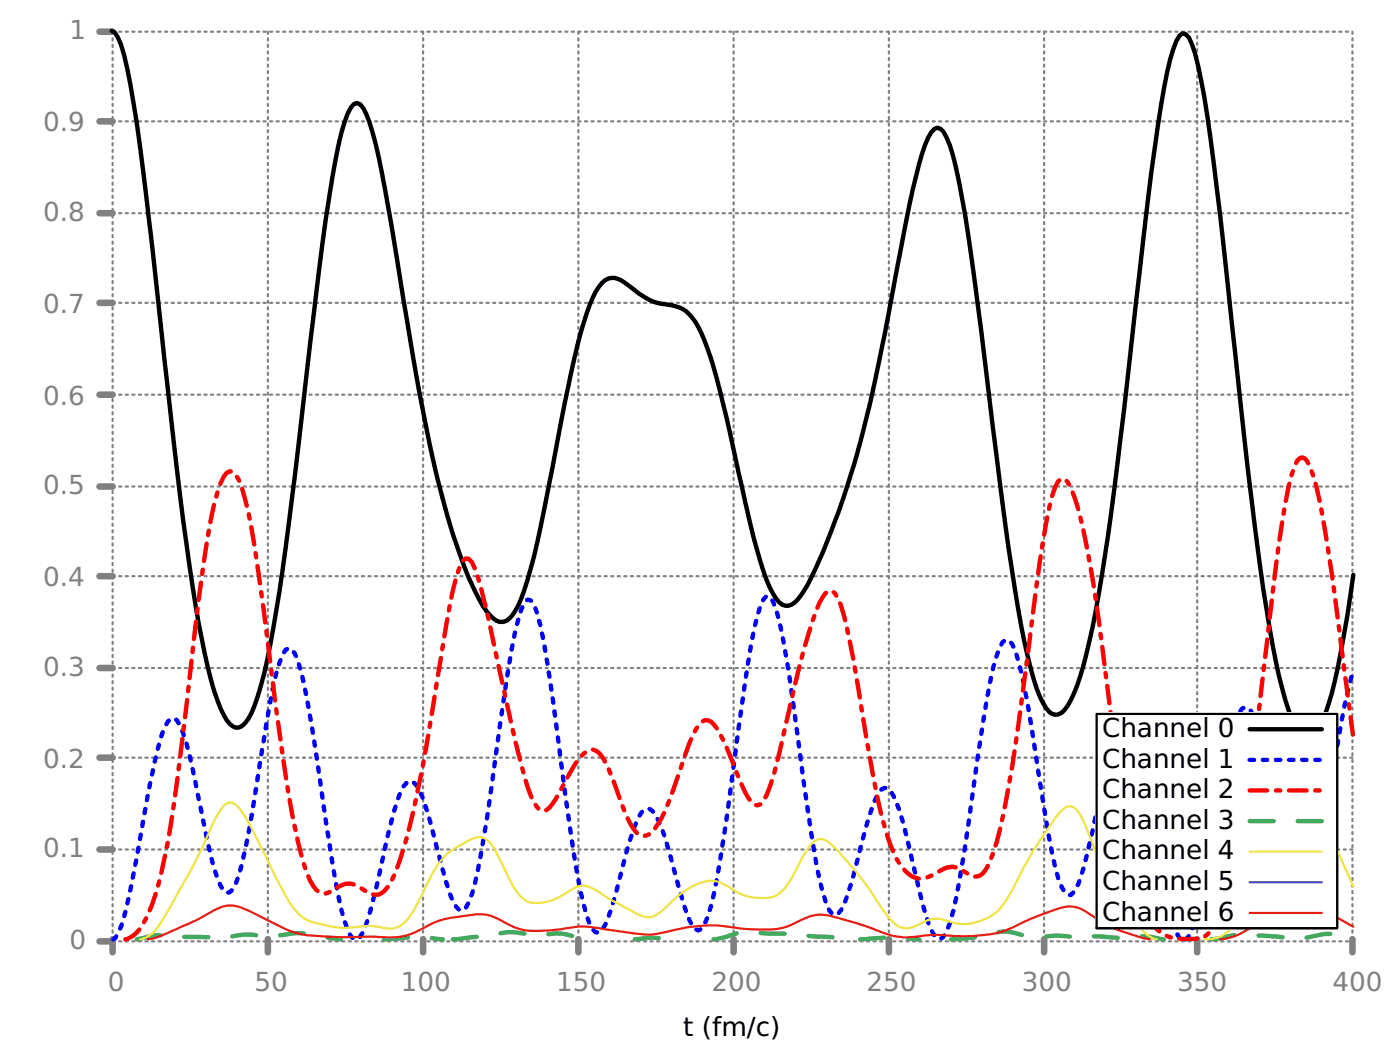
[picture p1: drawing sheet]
<svg xmlns="http://www.w3.org/2000/svg" width="226mm" height="169mm" viewBox="0 0 226 169" stroke-linecap="round" stroke-linejoin="round" font-family="sans-serif">
<g fill="none" stroke="#808080" stroke-width=".35" stroke-dasharray=".4 .7">
<path d="M18.2 19.6h199.9M18.2 5.1h199.9M18.2 34.4h199.9M18.2 48.8h199.9M18.2 78.5h199.9M18.2 63.7h199.9M18.2 92.9h199.9M18.2 107.7h199.9M193.1 115.1v-110M18.2 137h158.6M18.2 122.2h158.6M215.6 137h2.5"/>
<path d="M215.6 122.2h2.5M18.2 151.8h199.9M18.2 151.5v-146.4M43.2 151.5v-146.4M68.2 151.5v-146.4M93.3 151.5v-146.4M118.3 151.5v-146.4M143.3 151.5v-146.4M168.4 151.5v-146.4M193.1 151.5v-1.8M218.1 151.5v-146.4"/>
</g>
<g fill="none" stroke="#808080" stroke-width="1.1">
<path d="M16 19.6h2.2M16 5.1h2.2M16 34.4h2.2M16 48.8h2.2M16 78.5h2.2M16 63.7h2.2M16 92.9h2.2M16 107.7h2.2M16 137h2.2M16 122.2h2.2M16 151.8h2.2M18.2 151.5v2.1"/>
<path d="M43.2 151.5v2.1M68.2 151.5v2.1M93.3 151.5v2.1M118.3 151.5v2.1M143.3 151.5v2.1M168.4 151.5v2.1M193.1 151.5v2.1M218.1 151.5v2.1"/>
</g>
<path d="M176.8 115.1h38.8v34.6h-38.8z" fill="none" stroke="#000" stroke-width=".35"/>
<path d="M18 5l.5 .3 .5 .7a31.2 31.2 0 0 1 2 7.6 540.9 540.9 0 0 1 4.5 35.2l1 9.2a711.6 711.6 0 0 0 5.5 42.4l1 5.1a35.3 35.3 0 0 0 3.5 10.6 2.01 2.01 0 0 0 2 1.2 4.1 4.1 0 0 0 2.1-2.3 60 60 0 0 0 3.4-13.5 731.8 731.8 0 0 0 5.5-42 581.6 581.6 0 0 1 4.6-33.5 31 31 0 0 1 2.5-8.6l.5-.6 .5-.2 .5 .2 .5 .6a38.8 38.8 0 0 1 3 10.4l1.5 8.3 2.5 15.3a253.6 253.6 0 0 0 7.5 34.9 52.1 52.1 0 0 0 5 11.7 5.6 5.6 0 0 0 2.5 2.3 2.02 2.02 0 0 0 2-1 22.2 22.2 0 0 0 3-7.6 450.2 450.2 0 0 0 5.5-26.8 104.7 104.7 0 0 1 4-15.7 9.1 9.1 0 0 1 2.5-4 2.48 2.48 0 0 1 3 .3l1 .7a10.1 10.1 0 0 0 6.5 3 5.3 5.3 0 0 1 4 2.7 43.4 43.4 0 0 1 4 11.2l3 13.2a145.4 145.4 0 0 0 4.5 17.3 9.1 9.1 0 0 0 2.5 3.9 1.91 1.91 0 0 0 2.5-.8 32.1 32.1 0 0 0 4.1-7.6 160.8 160.8 0 0 0 9.4-32.7l2.1-10.4a256.6 256.6 0 0 1 4.5-21.1 8.9 8.9 0 0 1 2-4.1l.5-.2 .5 .2 .5 .5 .5 .9a32.7 32.7 0 0 1 2 7.2 447.7 447.7 0 0 1 4.5 31.7l1 8.2a458.8 458.8 0 0 0 5 34.1l1 4.3a21.4 21.4 0 0 0 2.5 6.5 1.67 1.67 0 0 0 1.4 1.1 1.67 1.67 0 0 0 1.6-.8 20.6 20.6 0 0 0 3-7.1 223 223 0 0 0 5-28.5l3-25.6a674.8 674.8 0 0 1 5-39 34.3 34.3 0 0 1 2-7.7l.5-.9 .5-.3 .5 .1 .5 .6a24.4 24.4 0 0 1 2 6.8 476.7 476.7 0 0 1 4.5 35.1l1 9.3a804.5 804.5 0 0 0 5.5 43.9 66.5 66.5 0 0 0 4 15.6 3.5 3.5 0 0 0 2 2.1 2.33 2.33 0 0 0 2-1.6 38.6 38.6 0 0 0 3-9.6l1.6-8.3 .9-6.7" fill="none" stroke="#000" stroke-width=".71"/>
<path d="M18.3 151.5l.2-.1a14.2 14.2 0 0 0 2-5.6l1-4.8a368.4 368.4 0 0 1 4-20.6l1-3 .5-1 .5-.5 .5-.1 .5 .4a18 18 0 0 1 2 5.5l2.5 12a49.1 49.1 0 0 0 2.5 9.1l.5 .8 .5 .4 .5-.1 .6-.5a21.6 21.6 0 0 0 1.9-6.4l1.1-5.3a451.1 451.1 0 0 1 3.9-23.1l1.1-3 .5-.8 .4-.3 .5 .2 .6 .7a34.4 34.4 0 0 1 1.9 7.6l1.1 5.8a637.1 637.1 0 0 0 4 25.6 23.2 23.2 0 0 0 2 6.6l.5 .5h.5l.5-.4a17.5 17.5 0 0 0 2-5.5l2.5-10.9a37 37 0 0 1 2.5-7.9l.5-.6 .5-.3 .5 .2a7.8 7.8 0 0 1 2 3.8l2.5 9.2a44.6 44.6 0 0 0 2 6.3l.5 .9 .5 .5h.5l.5-.3a17.4 17.4 0 0 0 2-6.3 545.3 545.3 0 0 0 4-26.5l.5-3.4a78.4 78.4 0 0 1 2.5-12.1l.5-1 .5-.5 .5 .1 .5 .7a37 37 0 0 1 2 8.3l1 6.7a621.1 621.1 0 0 0 4.5 31.1 20.3 20.3 0 0 0 2 6.3l.5 .5h.5l.5-.5a19.3 19.3 0 0 0 2-5.1l2-7.7a22.4 22.4 0 0 1 2.5-6.3l.5-.3 .5-.1 .5 .3a10.9 10.9 0 0 1 2 4l2.5 9a25.9 25.9 0 0 0 2 5.5l.5 .6 .5 .2 .5-.2a14.3 14.3 0 0 0 2-5.7 385.6 385.6 0 0 0 4-26.8l1-7.2a78.9 78.9 0 0 1 2.5-12.4l.5-1.1 .5-.5 .5 .2 .6 .7a35.7 35.7 0 0 1 1.9 8.1l1.1 6.4a562.4 562.4 0 0 0 4.4 30.2l1.1 3.7 .5 1.2 .4 .7 .5 .3 .6-.2a11.4 11.4 0 0 0 1.9-4.5l2.5-9.5a25.9 25.9 0 0 1 2.1-5.5l.4-.6 .6-.2 .5 .1 .5 .4a22.5 22.5 0 0 1 2.5 7.1l2 8.6a40.8 40.8 0 0 0 2 6.6l.5 1 .5 .5h.5l.5-.3a16.9 16.9 0 0 0 2-6.2 602.9 602.9 0 0 0 4-26.1l.5-3.3a59.5 59.5 0 0 1 2.5-11l.5-.9 .5-.4 .5 .1 .5 .5a26.7 26.7 0 0 1 2 6.9l1 5.6a429.1 429.1 0 0 0 4 23.6l.5 1.8 1 2.2 .5 .4h.5l.5-.5a17.3 17.3 0 0 0 2-5.5l2.5-11.5a45.1 45.1 0 0 1 2.5-8.5l.5-.7 .5-.1 .5 .2a14.4 14.4 0 0 1 2 5.4l1 4.6a378.6 378.6 0 0 0 4 19.9l1 2.8 .5 .8 .3 .3M191.2 151.5l.5-.5a25.6 25.6 0 0 0 2-6.7l.5-2.5a487.5 487.5 0 0 1 4-22 15.7 15.7 0 0 1 2-5.4l.5-.4 .5 .1 .5 .6a22.4 22.4 0 0 1 2 6l3.1 14.8a36.1 36.1 0 0 0 1.9 6.9l.5 .8 .6 .4h.4l.5-.6a22.8 22.8 0 0 0 2-6.2l3-17a86.7 86.7 0 0 1 2.5-11.6" fill="none" stroke="#00f" stroke-width=".71" stroke-dasharray=".7 1.4"/>
<path d="M20.2 151.5a4.7 4.7 0 0 0 2.8-2.4 28.5 28.5 0 0 0 3-8.4 184.4 184.4 0 0 0 3.5-22.4 737.5 737.5 0 0 1 4-31.9 35.8 35.8 0 0 1 2.5-9.5l.5-.6 .5-.3 .6 .1 .4 .5a19.4 19.4 0 0 1 2.1 6 506.7 506.7 0 0 1 4.4 31.8 201.9 201.9 0 0 0 4.1 23.4 14.1 14.1 0 0 0 2.5 5.8 1.77 1.77 0 0 0 2.5 0l.5-.3a3.1 3.1 0 0 1 4-.2l.5 .4a2.62 2.62 0 0 0 3 .5 6.7 6.7 0 0 0 2-2.9 77.4 77.4 0 0 0 4-14.6l1.5-8 2.5-15.4a75 75 0 0 1 2.5-11.6l.5-1 .5-.4h.5l.5 .6a53.4 53.4 0 0 1 3 10.6l2 9.3a160.6 160.6 0 0 0 4.5 17.7l1 1.9 .5 .5 .5 .1a3.3 3.3 0 0 0 2-1.9 56.9 56.9 0 0 1 4-6.8 2.68 2.68 0 0 1 2-1.2 3.2 3.2 0 0 1 2 2l1.5 3.6 1 2.7a16.7 16.7 0 0 0 2.5 5.1 1.58 1.58 0 0 0 2.5-.1 15.7 15.7 0 0 0 3-5.6l2-5.8a25.1 25.1 0 0 1 2.5-5.8 1.4 1.4 0 0 1 1.2-.9 1.4 1.4 0 0 1 1.3 .7 37.3 37.3 0 0 1 4 8.6 12.2 12.2 0 0 0 2.5 4.4l.6 .1 .4-.2 .5-.6a26.9 26.9 0 0 0 2.5-7.5l.5-2.2a181.7 181.7 0 0 1 5.5-20.9 5.9 5.9 0 0 1 2.1-3.2h.4l.5 .4a15.5 15.5 0 0 1 2 5.8l1.1 5.1a445.9 445.9 0 0 0 4.4 24.9 34.9 34.9 0 0 0 2.6 7.1 5.5 5.5 0 0 0 3.5 3.1 5.9 5.9 0 0 0 3.5-1.3 3 3 0 0 1 3.5 0l.5 .3a2.29 2.29 0 0 0 2.5 .4 7.5 7.5 0 0 0 2-3.5 93.5 93.5 0 0 0 3-13.8l1.5-10.2a865.1 865.1 0 0 1 4-29.2 20.1 20.1 0 0 1 2-6.8l.5-.4 .5 .1 .5 .5a24.9 24.9 0 0 1 2.5 7.6 287.5 287.5 0 0 1 4 26.4 354 354 0 0 0 4 28.3 26.6 26.6 0 0 0 3 8.7 5.7 5.7 0 0 0 5.5 2.6h.5a4 4 0 0 0 4.5-2.7 41.2 41.2 0 0 0 3-9.6 317.9 317.9 0 0 0 4.5-30.6l2.5-20.7a77.6 77.6 0 0 1 2.5-12.5l.5-1 .6-.5h.4l.5 .5a21.7 21.7 0 0 1 2 6.2 364.5 364.5 0 0 1 4 27.1l1.5 11.4" fill="none" stroke="#f00" stroke-width=".71" stroke-dasharray="2.8 1.4 .7 1.4"/>
<path d="M22 151.5a14.4 14.4 0 0 1 4.5-.6l2.5 .2h4.5a17.9 17.9 0 0 0 5.5-.3l1.6-.1a17.7 17.7 0 0 0 7-.2 16.1 16.1 0 0 1 4.4 .6l3 .4M61.9 151.5l2.7-.2a15.1 15.1 0 0 1 6 .1l.8 .1M73 151.5l6.1-.7a11.3 11.3 0 0 1 6-.2 25.5 25.5 0 0 0 5-.1l1.5 .3 1.5 .4 1.5 .3M102.4 151.5h.2a16.9 16.9 0 0 1 5.6 0M115.1 151.5l1.5-.3a11.2 11.2 0 0 1 4.5-.9l2.5 .2a45.5 45.5 0 0 1 8 .5l2.5 .1 3 .4M138.7 151.5a32 32 0 0 1 8-.1l1.5 .1M153.4 151.5a29.9 29.9 0 0 0 7.8-1.2 9.7 9.7 0 0 1 4 .6 13.8 13.8 0 0 0 5 0l1.5 .1a19.8 19.8 0 0 0 5 0l1.5 .1a21.6 21.6 0 0 0 6-.1h1l2.5 .5M195.3 151.5l1.4-.2a13.7 13.7 0 0 1 6-.4l4.1 .2a13.8 13.8 0 0 0 6.4-.4l1.6-.1 3.4 .3" fill="none" stroke="#41ab5d" stroke-width=".71" stroke-dasharray="3.9 3.9"/>
<path d="M22.6 151.5a5 5 0 0 0 3.4-2.8 133.3 133.3 0 0 0 8.5-16.3 7.8 7.8 0 0 1 2-2.8 1.52 1.52 0 0 1 2 .7 69.4 69.4 0 0 1 5.1 9.3 46.3 46.3 0 0 0 4 7.1 6.2 6.2 0 0 0 4.4 2.4 13.5 13.5 0 0 0 6.6 .3 14.2 14.2 0 0 1 4 .3 3.3 3.3 0 0 0 3-1.3 30.7 30.7 0 0 0 3.5-6.3 11 11 0 0 1 4.5-5.4l2-1.1a2.44 2.44 0 0 1 3-.1 18.3 18.3 0 0 1 3 5.2 9.5 9.5 0 0 0 3.5 4.7 6.7 6.7 0 0 0 5.5-1l1.5-.9a3.1 3.1 0 0 1 4 .1l2 1.3 4.5 2.4a3.1 3.1 0 0 0 4-.3l.5-.4a14.3 14.3 0 0 1 6.5-4.4 4.6 4.6 0 0 1 4 .9 8.1 8.1 0 0 0 7.6 1.3 8.5 8.5 0 0 0 2.9-3.7l1-1.9a12.1 12.1 0 0 1 2-3 1.75 1.75 0 0 1 2.6 0 49.1 49.1 0 0 1 8.4 10.6l.6 .7a5.4 5.4 0 0 0 3 2.6 4.4 4.4 0 0 0 3-.9 4.7 4.7 0 0 1 4.5-.2 8.1 8.1 0 0 0 8.5-2.6l1.5-2.4a62.2 62.2 0 0 1 8-12.9 1.49 1.49 0 0 1 2.5 0 30.3 30.3 0 0 1 3 6.7 34.6 34.6 0 0 0 8 13.1 3.5 3.5 0 0 0 1.9 1M218.2 143l-1.5-3.4a49.8 49.8 0 0 0-4.4-9l-.6-.5a1.62 1.62 0 0 0-2.5 .3 43.8 43.8 0 0 0-4.5 7.2l-1.5 2.9-2.5 5.4a10.7 10.7 0 0 1-3.5 4.9l-1 .4-2 .3" fill="none" stroke="#f0e442" stroke-width=".35"/>
<path d="M23.8 151.5a27.6 27.6 0 0 0 6.2-2.4l2.5-1.2a13.3 13.3 0 0 1 4-1.8 6.8 6.8 0 0 1 4.1 1l3.4 1.7a14.8 14.8 0 0 0 8 2.2l2.6 .1h6.5a11.3 11.3 0 0 0 8-1.9 16.9 16.9 0 0 1 6.5-1.6 7.2 7.2 0 0 1 6 1.3 9.3 9.3 0 0 0 6 1.2l3-.3a14.2 14.2 0 0 1 7 .1l4 .5a12.7 12.7 0 0 0 7-.4 23.7 23.7 0 0 1 11.1-.2l2.5 .1a10.9 10.9 0 0 0 6.9-1.5 6.8 6.8 0 0 1 6.1-.4 61.3 61.3 0 0 1 8 2.7 11.3 11.3 0 0 0 6 .2 25.5 25.5 0 0 1 5 .1h2a16.9 16.9 0 0 0 8.5-2.1l4-1.7a10 10 0 0 1 4.5-1 10.7 10.7 0 0 1 4 2.2 28.1 28.1 0 0 0 8.2 3.1M218.2 149.4l-2.5-1.4a10.6 10.6 0 0 0-5-1.9 19.3 19.3 0 0 0-6.5 2.2l-2 1a12.1 12.1 0 0 1-5.4 2.2" fill="none" stroke="#e51e10" stroke-width=".35"/>
<path d="M176.7 115h39.1v34.5h-39.1z" fill="#fff"/>
<path d="M176.8 115.1h38.8v34.6h-38.8z" fill="none" stroke="#000" stroke-width=".35"/>
<path d="M201.5 117.6h11.7" fill="none" stroke="#000" stroke-width=".71"/>
<path d="M201.5 122.5h11.7" fill="none" stroke="#00f" stroke-width=".71" stroke-dasharray=".7 1.4"/>
<path d="M201.5 127.5h11.7" fill="none" stroke="#f00" stroke-width=".71" stroke-dasharray="2.8 1.4 .7 1.4"/>
<path d="M201.5 132.4h11.7" fill="none" stroke="#41ab5d" stroke-width=".71" stroke-dasharray="3.9 3.9"/>
<path d="M201.5 137.4h11.7" fill="none" stroke="#f0e442" stroke-width=".35"/>
<path d="M201.5 142.3h11.7" fill="none" stroke="#0072b2" stroke-width=".35"/>
<path d="M201.5 147.2h11.7" fill="none" stroke="#e51e10" stroke-width=".35"/>
<g font-size="4.2" fill="#808080">
<text x="11.2" y="6.3">1</text>
<text x="7" y="21.2">0.9</text>
<text x="7" y="35.6">0.8</text>
<text x="7" y="50.4">0.7</text>
<text x="7" y="65.2">0.6</text>
<text x="7" y="79.7">0.5</text>
<text x="7" y="94.5">0.4</text>
<text x="7" y="109">0.3</text>
<text x="7" y="123.8">0.2</text>
<text x="7" y="138.2">0.1</text>
<text x="11.2" y="153">0</text>
<text x="17.4" y="159.7">0</text>
<text x="41" y="159.7">50</text>
<text x="64.6" y="159.7">100</text>
<text x="89.7" y="159.7">150</text>
<text x="114.7" y="159.7">200</text>
<text x="139.8" y="159.7">250</text>
<text x="164.8" y="159.7">300</text>
<text x="189.8" y="159.7">350</text>
<text x="214.9" y="159.7">400</text>
</g>
<g font-size="4.2">
<text x="177.7" y="118.8">Channel 0</text>
<text x="177.7" y="123.8">Channel 1</text>
<text x="177.7" y="128.7">Channel 2</text>
<text x="177.7" y="133.7">Channel 3</text>
<text x="177.7" y="138.6">Channel 4</text>
<text x="177.7" y="143.5">Channel 5</text>
<text x="177.7" y="148.5">Channel 6</text>
<text x="110.2" y="167.2">t (fm/c)</text>
</g>
</svg>
